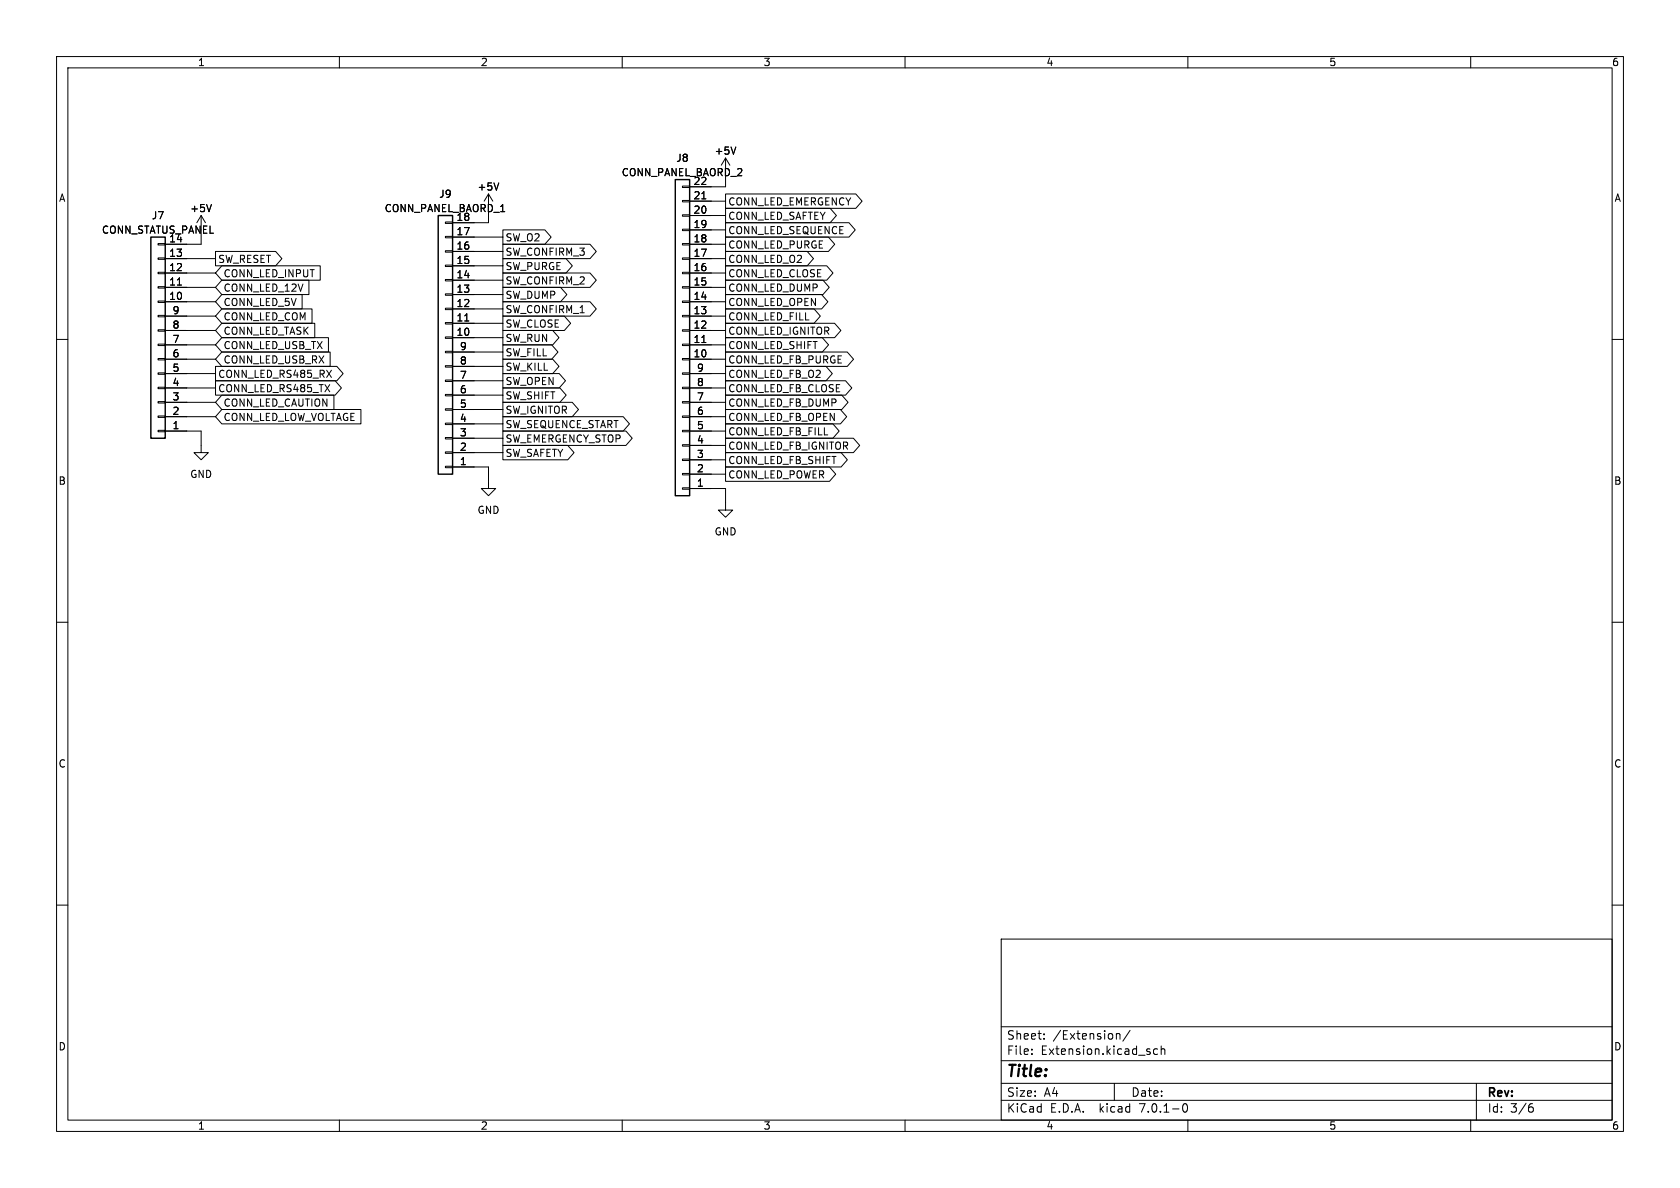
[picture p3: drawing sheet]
<svg xmlns="http://www.w3.org/2000/svg" width="297mm" height="210mm" viewBox="0 0 297 210" stroke-linecap="round" stroke-linejoin="round" font-family="sans-serif">
<g fill="none" stroke="#000" stroke-width=".18">
<path d="M10 10h277v190h-277zM12 12h273v186h-273zM60 10v2M110 10v2M160 10v2M210 10v2M260 10v2M35.6 38.1l-.8 1.3M35.6 38.1v5.1h-6.4M35.6 38.1l.7 1.3M37.4 36.1l-.4 1.3M78.7 39.2h1.3v.3h-1.3z"/>
<path d="M86.4 34.3l-.8 1.3M86.4 34.3v5.1h-6.4M86.4 34.3l.7 1.3M88.2 32.3l-.4 1.3M120.6 32.9h1.3v.2h-1.3zM120.6 35.4h1.3v.3h-1.3zM120.6 38h1.3v.2h-1.3zM121.9 38.1h6.4M121.9 35.6h6.4M124.1 35.2h.7M128.3 36.8h18.5l1.1 1.3-1.1 1.3h-18.5zM128.3 34.3h23l1.1 1.3-1.1 1.2h-23z"/>
<path d="M128.3 39.4h21.8l1.1 1.2-1.1 1.3h-21.8zM128.3 27.9l-.8 1.3M128.3 27.9v5.1h-6.4M128.3 27.9l.7 1.3M130.1 26l-.4 1.3M10 60h2M27.9 43.1h1.3v.2h-1.3zM27.9 45.6h1.3v.2h-1.3zM27.9 48.1h1.3v.3h-1.3zM27.9 50.7h1.3v.2h-1.3zM27.9 53.2h1.3v.3h-1.3zM27.9 55.8h1.3v.2h-1.3z"/>
<path d="M27.9 58.3h1.3v.2h-1.3zM29.2 53.3h8.9M29.2 50.8h8.9M29.2 48.3h8.9M29.2 45.7h8.9M29.2 58.4h8.9M29.2 55.9h8.9M31.4 50.4h.7M38.1 44.4h10.6l1.1 1.3-1.1 1.3h-10.6zM39.2 59.7h18.9v2.5h-18.9l-1.1-1.2zM39.2 54.6h16v2.6h-16l-1.1-1.3zM39.2 49.5h15.4v2.6h-15.4l-1.1-1.3z"/>
<path d="M39.2 57.1h16.4v2.6h-16.4l-1.1-1.3zM39.2 52.1h14.2v2.5h-14.2l-1.1-1.3zM39.2 47h17.4v2.5h-17.4l-1.1-1.2zM78.7 41.8h1.3v.2h-1.3zM78.7 44.3h1.3v.3h-1.3zM78.7 46.9h1.3v.2h-1.3zM78.7 49.4h1.3v.3h-1.3zM78.7 51.9h1.3v.3h-1.3zM78.7 54.5h1.3v.2h-1.3zM78.7 57h1.3v.3h-1.3zM78.7 59.6h1.3v.2h-1.3zM80 59.7h8.9"/>
<path d="M80 57.2h8.9M80 54.6h8.9M80 52.1h8.9M80 49.5h8.9M80 47h8.9M80 44.5h8.9M80 41.9h8.9M82.2 56.7h.7M88.9 55.9h10.9l1.1 1.3-1.1 1.2h-10.9zM88.9 58.4h8.8l1.1 1.3-1.1 1.3h-8.8zM88.9 45.7h11.2l1.1 1.3-1.1 1.3h-11.2zM88.9 43.2h15.4l1.1 1.3-1.1 1.2h-15.4z"/>
<path d="M88.9 40.6h7.4l1.1 1.3-1.1 1.3h-7.4zM88.9 48.3h15.4l1.1 1.2-1.1 1.3h-15.4zM88.9 50.8h10.2l1.1 1.3-1.1 1.2h-10.2zM88.9 53.3h15.4l1.1 1.3-1.1 1.3h-15.4zM120.6 40.5h1.3v.3h-1.3zM120.6 43.1h1.3v.2h-1.3zM120.6 45.6h1.3v.2h-1.3zM120.6 48.1h1.3v.3h-1.3zM120.6 50.7h1.3v.2h-1.3zM120.6 53.2h1.3v.3h-1.3zM120.6 55.8h1.3v.2h-1.3zM120.6 58.3h1.3v.2h-1.3z"/>
<path d="M121.9 53.3h6.4M121.9 50.8h6.4M121.9 48.3h6.4M121.9 45.7h6.4M121.9 43.2h6.4M121.9 58.4h6.4M121.9 55.9h6.4M121.9 40.6h6.4M128.3 41.9h18.2l1.1 1.3-1.1 1.3h-18.2zM128.3 49.5h17.2l1.1 1.3-1.1 1.3h-17.2zM128.3 44.4h14.4l1.1 1.3-1.1 1.3h-14.4zM128.3 47h17.9l1.1 1.3-1.1 1.2h-17.9z"/>
<path d="M128.3 52.1h16.9l1.2 1.2-1.2 1.3h-16.9zM128.3 59.7h17.1l1.1 1.3-1.1 1.2h-17.1zM128.3 54.6h15.6l1.1 1.3-1.1 1.3h-15.6zM128.3 57.1h19.2l1.2 1.3-1.2 1.3h-19.2zM285 60h2M27.9 60.8h1.3v.3h-1.3zM27.9 63.4h1.3v.2h-1.3zM27.9 65.9h1.3v.3h-1.3zM27.9 68.5h1.3v.2h-1.3zM27.9 71h1.3v.2h-1.3zM27.9 73.5h1.3v.3h-1.3zM27.9 76.1h1.3v.2h-1.3z"/>
<path d="M29.2 76.2h6.4v3.8h1.2l-1.2 1.3-1.3-1.3h1.3M29.2 73.7h8.9M29.2 71.1h8.9M29.2 68.6h8.9M29.2 66h8.9M29.2 63.5h8.9M29.2 61h8.9M38.1 67.3h21.2l1.1 1.3-1.1 1.3h-21.2zM38.1 64.8h21.5l1.1 1.2-1.1 1.3h-21.5zM39.2 72.4h24.6v2.5h-24.6l-1.1-1.2zM39.2 69.8h19.8v2.6h-19.8l-1.1-1.3zM39.2 62.2h19.2v2.6h-19.2l-1.1-1.3z"/>
<path d="M78.7 62.1h1.3v.3h-1.3zM78.7 64.6h1.3v.3h-1.3zM78.7 67.2h1.3v.2h-1.3zM78.7 69.7h1.3v.3h-1.3zM78.7 72.3h1.3v.2h-1.3zM78.7 74.8h1.3v.3h-1.3zM78.7 77.3h1.3v.3h-1.3zM78.7 79.9h1.3v.2h-1.3zM80 77.5h8.9M80 74.9h8.9M80 72.4h8.9M80 69.9h8.9"/>
<path d="M80 67.3h8.9M80 64.8h8.9M80 62.2h8.9M88.9 76.2h21.8l1.1 1.3-1.1 1.2h-21.8zM88.9 73.7h21.3l1.1 1.2-1.1 1.3h-21.3zM88.9 63.5h8.8l1.1 1.3-1.1 1.2h-8.8zM88.9 61h8.6l1.1 1.2-1.1 1.3h-8.6zM88.9 66h10l1.1 1.3-1.1 1.3h-10zM88.9 71.1h12.3l1.1 1.3-1.1 1.3h-12.3zM88.9 68.6h10.1l1.1 1.3-1.1 1.2h-10.1zM88.9 78.7h11.5l1.1 1.3-1.1 1.3h-11.5zM120.6 60.8h1.3v.3h-1.3z"/>
<path d="M120.6 63.4h1.3v.2h-1.3zM120.6 65.9h1.3v.3h-1.3zM120.6 68.5h1.3v.2h-1.3zM120.6 71h1.3v.2h-1.3zM120.6 73.5h1.3v.3h-1.3zM120.6 76.1h1.3v.2h-1.3zM120.6 78.6h1.3v.3h-1.3zM121.9 76.2h6.4M121.9 73.7h6.4M121.9 71.1h6.4M121.9 68.6h6.4M121.9 66h6.4"/>
<path d="M121.9 63.5h6.4M121.9 61h6.4M121.9 78.7h6.4M124.1 60.6h.7M128.3 69.8h20.5l1.1 1.3-1.1 1.3h-20.5zM128.3 74.9h18.9l1.2 1.3-1.2 1.3h-18.9zM128.3 72.4h20.3l1.1 1.3-1.1 1.2h-20.3zM128.3 77.5h22.6l1.1 1.2-1.1 1.3h-22.6zM128.3 62.2h21.5l1.1 1.3-1.1 1.3h-21.5zM128.3 64.8h17.7l1.1 1.2-1.1 1.3h-17.7zM128.3 67.3h21.2l1.1 1.3-1.1 1.3h-21.2zM78.7 82.4h1.3v.3h-1.3z"/>
<path d="M80 82.6h6.4v3.8h1.2l-1.2 1.2-1.3-1.2h1.3M80 80h8.9M120.6 81.2h1.3v.2h-1.3zM120.6 83.7h1.3v.2h-1.3zM120.6 86.2h1.3v.3h-1.3zM121.9 86.4h6.4v3.8h1.2l-1.2 1.2-1.3-1.2h1.3M121.9 83.8h6.4M121.9 81.3h6.4M128.3 80h20.4l1.1 1.3-1.1 1.3h-20.4zM128.3 82.5h18.3l1.2 1.3-1.2 1.3h-18.3zM10 110h2M285 110h2"/>
<path d="M10 160h2M285 160h2M177 166h108v32h-108zM60 198v2M110 198v2M160 198v2M177 194.5h108M177 191.5h108M177 187.5h108M177 181.5h108M182.4 186.3v.1M182.4 185.5v.1"/>
<path d="M184.6 183.6v.1M184.6 182.8v.1M197 191.5v3M197.4 182.7v1M197.4 182.8l.2-.1 .3 .1 .1 .9M199.8 182.1l-1.3 2M204.6 185.5l-.4-.1-.3 .3v.4l.2 .2h.5M205.3 185.5l.2-.1 .4 .1v.9M205.3 184.9v1.5M209.2 195.2l.2-.1a.81 .81 0 0 1 .6 .6 .81 .81 0 0 1-.3 .8l-.1 .1a.81 .81 0 0 1-.4-1.4zM210 198v2M260 198v2"/>
<path d="M261 191.5v6.5M270.5 195.7h.4l.2 .3-.1 .5-.5 .1M270.9 195.1l-.4 .1"/>
</g>
<path d="M77.5 38.1h2.5v45.7h-2.5zM119.4 31.8h2.5v55.8h-2.5zM26.7 41.9h2.5v35.6h-2.5z" fill="none" stroke="#000" stroke-width=".25"/>
<text font-size="2.8" x="178" y="190.8">Title:</text>
<g font-size="2.1">
<text x="178" y="183.9">Sheet:</text>
<text x="186.2" y="183.9">/Extension/</text>
<text x="178" y="186.6">File:</text>
<text x="184" y="186.6">Extension.kicad_sch</text>
<text x="178" y="196.8">KiCad</text>
<text x="178" y="194">Size:</text>
<text x="184.6" y="194">A4</text>
<text x="185.7" y="196.8">E.D.A.</text>
<text x="194.4" y="196.8">kicad</text>
<text x="200" y="194">Date:</text>
<text x="201.5" y="196.8">7.0.1-0</text>
<text x="263" y="194.2">Rev:</text>
<text x="263" y="196.8">Id:</text>
<text x="267" y="196.8">3/6</text>
</g>
<g font-size="1.8">
<text x="35" y="11.8">1</text>
<text x="85" y="11.8">2</text>
<text x="135" y="11.8">3</text>
<text x="185" y="11.8">4</text>
<text x="235" y="11.8">5</text>
<text x="285" y="11.8">6</text>
<text x="119.5" y="28.8">J8</text>
<text x="126.3" y="27.5">+5V</text>
<text x="10.4" y="35.8">A</text>
<text x="77.6" y="35.1">J9</text>
<text x="84.4" y="33.8">+5V</text>
<text x="109.9" y="31.3">CONN_PANEL_BAORD_2</text>
<text x="122.6" y="35.3">21</text>
<text x="122.6" y="32.8">22</text>
<text x="285.4" y="35.8">A</text>
<text x="18" y="41.5">CONN_STATUS_PANEL</text>
<text x="26.8" y="38.9">J7</text>
<text x="33.6" y="37.7">+5V</text>
<text x="67.9" y="37.7">CONN_PANEL_BAORD_1</text>
<text x="80.6" y="41.7">17</text>
<text x="80.6" y="39.1">18</text>
<text x="122.6" y="40.4">19</text>
<text x="122.6" y="37.8">20</text>
<text x="128.7" y="39">CONN_LED_SAFTEY</text>
<text x="128.7" y="36.5">CONN_LED_EMERGENCY</text>
<text x="128.7" y="41.6">CONN_LED_SEQUENCE</text>
<text x="29.8" y="45.5">13</text>
<text x="29.8" y="42.9">14</text>
<text x="38.6" y="46.6">SW_RESET</text>
<text x="80.6" y="46.7">15</text>
<text x="80.6" y="44.2">16</text>
<text x="89.4" y="47.9">SW_PURGE</text>
<text x="89.4" y="45.4">SW_CONFIRM_3</text>
<text x="89.4" y="42.8">SW_O2</text>
<text x="122.6" y="45.5">17</text>
<text x="122.6" y="42.9">18</text>
<text x="128.7" y="44.1">CONN_LED_PURGE</text>
<text x="128.7" y="46.6">CONN_LED_O2</text>
<text x="29.8" y="53.1">10</text>
<text x="29.8" y="50.5">11</text>
<text x="29.8" y="48">12</text>
<text x="39.5" y="51.7">CONN_LED_12V</text>
<text x="39.5" y="49.2">CONN_LED_INPUT</text>
<text x="80.6" y="51.8">13</text>
<text x="80.6" y="49.3">14</text>
<text x="89.4" y="50.4">SW_CONFIRM_2</text>
<text x="89.4" y="53">SW_DUMP</text>
<text x="122.6" y="53.1">14</text>
<text x="122.6" y="50.5">15</text>
<text x="122.6" y="48">16</text>
<text x="128.7" y="51.7">CONN_LED_DUMP</text>
<text x="128.7" y="49.2">CONN_LED_CLOSE</text>
<text x="30.4" y="58.2">8</text>
<text x="30.4" y="55.6">9</text>
<text x="39.5" y="56.8">CONN_LED_COM</text>
<text x="39.5" y="59.3">CONN_LED_TASK</text>
<text x="39.5" y="54.3">CONN_LED_5V</text>
<text x="80.6" y="59.4">10</text>
<text x="80.6" y="56.9">11</text>
<text x="80.6" y="54.4">12</text>
<text x="89.4" y="58.1">SW_CLOSE</text>
<text x="89.4" y="55.5">SW_CONFIRM_1</text>
<text x="122.6" y="58.2">12</text>
<text x="122.6" y="55.6">13</text>
<text x="128.7" y="54.3">CONN_LED_OPEN</text>
<text x="128.7" y="56.8">CONN_LED_FILL</text>
<text x="128.7" y="59.3">CONN_LED_IGNITOR</text>
<text x="30.4" y="65.8">5</text>
<text x="30.4" y="63.2">6</text>
<text x="30.4" y="60.7">7</text>
<text x="39.5" y="64.4">CONN_LED_USB_RX</text>
<text x="39.5" y="61.9">CONN_LED_USB_TX</text>
<text x="81.2" y="64.5">8</text>
<text x="81.2" y="62">9</text>
<text x="89.4" y="65.7">SW_KILL</text>
<text x="89.4" y="60.6">SW_RUN</text>
<text x="89.4" y="63.1">SW_FILL</text>
<text x="122.6" y="63.2">10</text>
<text x="122.6" y="60.7">11</text>
<text x="123.2" y="65.8">9</text>
<text x="128.7" y="64.4">CONN_LED_FB_PURGE</text>
<text x="128.7" y="61.9">CONN_LED_SHIFT</text>
<text x="30.4" y="70.9">3</text>
<text x="30.4" y="68.3">4</text>
<text x="38.6" y="69.5">CONN_LED_RS485_TX</text>
<text x="38.6" y="67">CONN_LED_RS485_RX</text>
<text x="81.2" y="69.6">6</text>
<text x="81.2" y="67.1">7</text>
<text x="89.4" y="68.2">SW_OPEN</text>
<text x="89.4" y="70.8">SW_SHIFT</text>
<text x="123.2" y="70.9">7</text>
<text x="123.2" y="68.3">8</text>
<text x="128.7" y="67">CONN_LED_FB_O2</text>
<text x="128.7" y="69.5">CONN_LED_FB_CLOSE</text>
<text x="30.4" y="75.9">1</text>
<text x="30.4" y="73.4">2</text>
<text x="39.5" y="74.6">CONN_LED_LOW_VOLTAGE</text>
<text x="39.5" y="72">CONN_LED_CAUTION</text>
<text x="81.2" y="77.2">3</text>
<text x="81.2" y="74.7">4</text>
<text x="81.2" y="72.1">5</text>
<text x="89.4" y="75.8">SW_SEQUENCE_START</text>
<text x="89.4" y="73.3">SW_IGNITOR</text>
<text x="123.2" y="75.9">5</text>
<text x="123.2" y="73.4">6</text>
<text x="128.7" y="72">CONN_LED_FB_DUMP</text>
<text x="128.7" y="77.1">CONN_LED_FB_FILL</text>
<text x="128.7" y="74.6">CONN_LED_FB_OPEN</text>
<text x="81.2" y="82.3">1</text>
<text x="81.2" y="79.8">2</text>
<text x="89.4" y="78.4">SW_EMERGENCY_STOP</text>
<text x="89.4" y="80.9">SW_SAFETY</text>
<text x="123.2" y="83.6">2</text>
<text x="123.2" y="81">3</text>
<text x="123.2" y="78.5">4</text>
<text x="128.7" y="79.7">CONN_LED_FB_IGNITOR</text>
<text x="128.7" y="82.2">CONN_LED_FB_SHIFT</text>
<text x="10.3" y="85.8">B</text>
<text x="33.6" y="84.6">GND</text>
<text x="123.2" y="86.1">1</text>
<text x="128.7" y="84.7">CONN_LED_POWER</text>
<text x="285.3" y="85.8">B</text>
<text x="84.4" y="91">GND</text>
<text x="126.3" y="94.8">GND</text>
<text x="10.3" y="135.8">C</text>
<text x="285.3" y="135.8">C</text>
<text x="10.3" y="185.8">D</text>
<text x="285.3" y="185.8">D</text>
<text x="35" y="199.8">1</text>
<text x="85" y="199.8">2</text>
<text x="135" y="199.8">3</text>
<text x="185" y="199.8">4</text>
<text x="235" y="199.8">5</text>
<text x="285" y="199.8">6</text>
</g>
</svg>
